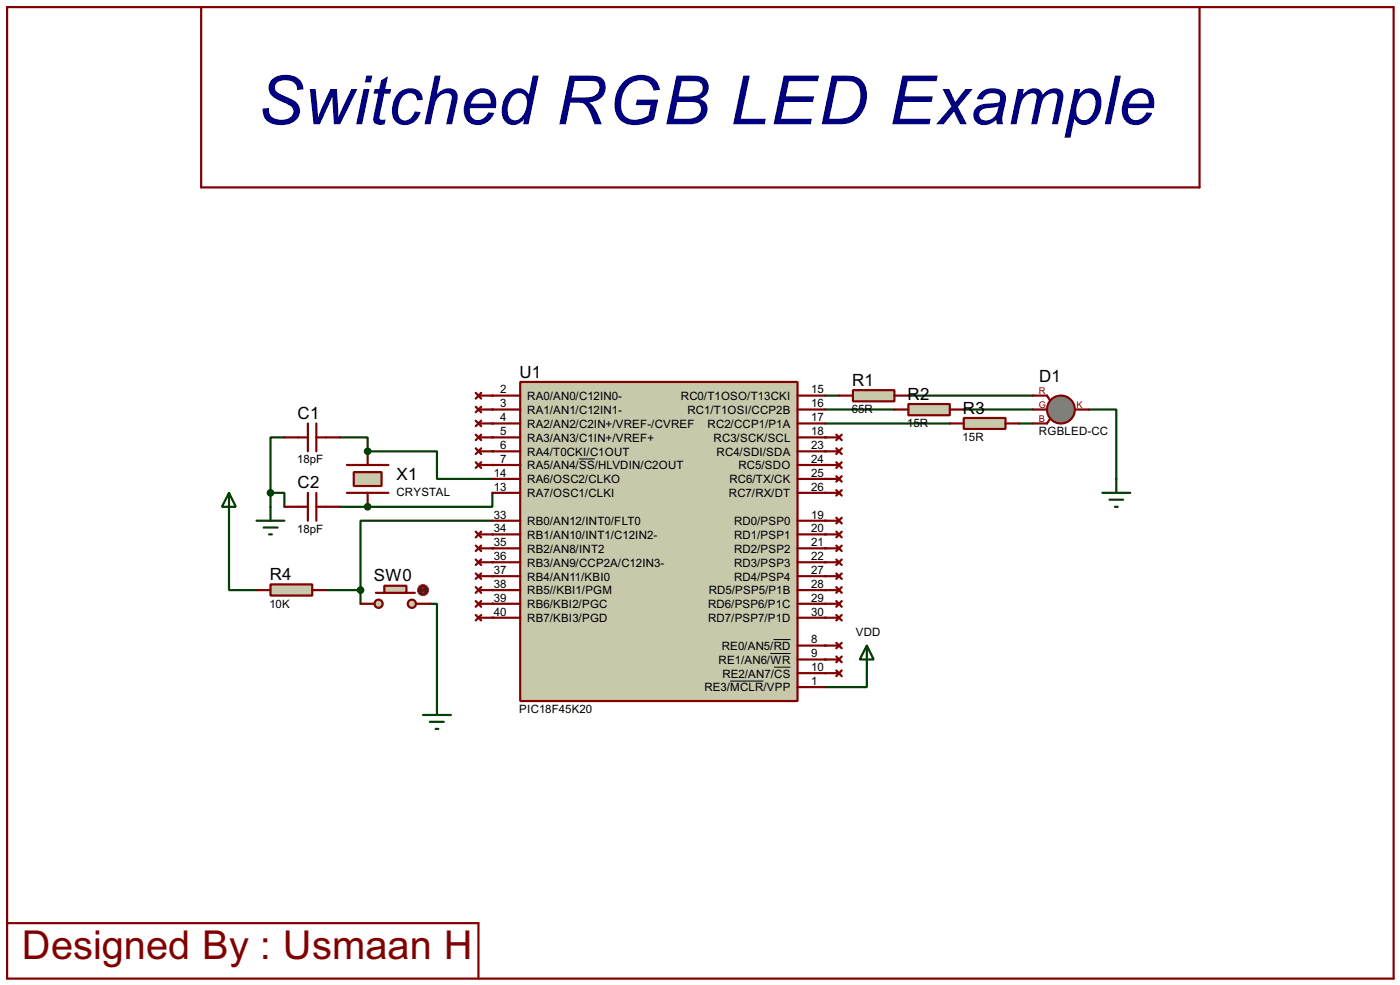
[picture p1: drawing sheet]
<svg xmlns="http://www.w3.org/2000/svg" width="256mm" height="180mm" viewBox="0 0 256 180" stroke-linecap="round" stroke-linejoin="round" font-family="sans-serif">
<circle cx="67.4" cy="92.8" r=".2" fill="#004000"/>
<path d="M62.3 92.8h5.1" fill="none" stroke="#004000" stroke-width=".4"/>
<circle cx="67.4" cy="82.6" r=".2" fill="#004000"/>
<path d="M49.6 90.2h2.5v2.6M49.6 90.2v2.6M52.1 80.1h-2.5v10.1M62.3 80.1h5.1v2.5" fill="none" stroke="#004000" stroke-width=".4"/>
<g fill="#004000">
<circle cx="90.2" cy="82.6" r=".2"/>
<circle cx="90.2" cy="85.1" r=".2"/>
</g>
<path d="M67.4 82.6h12.7v5.1h10.1M90.2 90.2v2.6h-22.8" fill="none" stroke="#004000" stroke-width=".4"/>
<g fill="#004000">
<circle cx="90.2" cy="97.8" r=".2"/>
<circle cx="90.2" cy="100.4" r=".2"/>
<circle cx="90.2" cy="102.9" r=".2"/>
<circle cx="90.2" cy="105.5" r=".2"/>
<circle cx="90.2" cy="108" r=".2"/>
<circle cx="90.2" cy="110.5" r=".2"/>
<circle cx="90.2" cy="113.1" r=".2"/>
</g>
<path d="M151.2 72.4h2.5" fill="none" stroke="#004000" stroke-width=".4"/>
<g fill="#004000">
<circle cx="151.2" cy="80.1" r=".2"/>
<circle cx="151.2" cy="82.6" r=".2"/>
<circle cx="151.2" cy="85.1" r=".2"/>
<circle cx="151.2" cy="87.7" r=".2"/>
<circle cx="151.2" cy="90.2" r=".2"/>
<circle cx="151.2" cy="95.3" r=".2"/>
<circle cx="151.2" cy="97.8" r=".2"/>
<circle cx="151.2" cy="100.4" r=".2"/>
<circle cx="151.2" cy="102.9" r=".2"/>
<circle cx="151.2" cy="105.5" r=".2"/>
<circle cx="151.2" cy="108" r=".2"/>
<circle cx="151.2" cy="110.5" r=".2"/>
<circle cx="151.2" cy="113.1" r=".2"/>
<circle cx="151.2" cy="118.2" r=".2"/>
<circle cx="151.2" cy="120.7" r=".2"/>
<circle cx="151.2" cy="123.2" r=".2"/>
</g>
<path d="M158.8 123.2v2.6h-7.6" fill="none" stroke="#004000" stroke-width=".4"/>
<g fill="#004000">
<circle cx="90.2" cy="72.4" r=".2"/>
<circle cx="90.2" cy="75" r=".2"/>
<circle cx="90.2" cy="77.5" r=".2"/>
<circle cx="90.2" cy="80.1" r=".2"/>
</g>
<g fill="none" stroke="#004000" stroke-width=".4">
<path d="M151.2 75h12.7M151.2 77.5h22.8M166.4 72.4h22.9M176.6 75h12.7M186.7 77.5h2.6M199.4 75h5.1v15.2M42 95.3v12.7h5M90.2 95.3h-24.1v12.7M202 90.2h5.1M203.3 91.5h2.5M204.3 92.8h.5M59.7 108h6.4"/>
<path d="M66.1 108v2.5M78.8 110.5h1.3v17.8M158.8 118.2l1.3 2.5h-2.6zM158.8 118.2v5"/>
</g>
<g fill="none" stroke="#800000" stroke-width=".4">
<path d="M1.3 1.3h254v177.8h-254zM36.9 1.3v33h182.9v-33M87.2 71.9l1 1.1M87.2 74.5l1 1M87.2 77l1 1M87.2 79.6l1 1M87.7 72.4h2.5M87.7 75h2.5M87.7 77.5h2.5M88.2 71.9l-1 1.1M88.2 74.5l-1 1M88.2 77l-1 1"/>
<path d="M88.2 79.6l-1 1M87.2 82.1l1 1M87.2 84.6l1 1.1M87.2 97.3l1 1.1M87.2 99.9l1 1M87.7 80.1h2.5M87.7 82.6h2.5M87.7 85.1h2.5M87.7 97.8h2.5M88.2 82.1l-1 1M88.2 84.6l-1 1.1M88.2 97.3l-1 1.1"/>
<path d="M88.2 99.9l-1 1M151.2 97.8h2.5M151.2 95.3h2.5M153.2 99.9l1 1M153.2 97.3l1 1.1M153.2 94.8l1 1M154.2 99.9l-1 1M154.2 97.3l-1 1.1M154.2 94.8l-1 1M87.2 102.4l1 1M87.2 105l1 1M87.2 107.5l1 1"/>
<path d="M87.2 110l1 1.1M87.2 112.6l1 1M87.7 100.4h2.5M87.7 102.9h2.5M87.7 105.5h2.5M87.7 108h2.5M87.7 110.5h2.5M87.7 113.1h2.5M88.2 102.4l-1 1M88.2 105l-1 1M88.2 107.5l-1 1M88.2 110l-1 1.1"/>
<path d="M88.2 112.6l-1 1M151.2 100.4h2.5M151.2 102.9h2.5M151.2 105.5h2.5M151.2 108h2.5M151.2 110.5h2.5M151.2 113.1h2.5M151.2 118.2h2.5M153.2 117.7l1 1M153.2 112.6l1 1M153.2 110l1 1.1M153.2 107.5l1 1"/>
<path d="M153.2 105l1 1M153.2 102.4l1 1M154.2 117.7l-1 1M154.2 112.6l-1 1M154.2 110l-1 1.1M154.2 107.5l-1 1M154.2 105l-1 1M154.2 102.4l-1 1M151.2 120.7h2.5M151.2 123.2h2.5M153.2 120.2l1 1M153.2 122.7l1 1.1"/>
<path d="M154.2 120.2l-1 1M154.2 122.7l-1 1.1M1.3 169h86.4v10.1"/>
</g>
<path d="M156.3 71.4h7.6v2.1h-7.6z" fill="#c8c8aa" stroke="#800000" stroke-width=".4"/>
<g fill="none" stroke="#800000" stroke-width=".4">
<path d="M153.2 79.6l1 1M153.7 72.4h2.6M154.2 79.6l-1 1M163.9 72.4h2.5M63.6 90.2h7.6M63.6 85.1h7.6M151.2 90.2h2.5M151.2 87.7h2.5M151.2 85.1h2.5M151.2 82.6h2.5M151.2 80.1h2.5M153.2 89.7l1 1"/>
<path d="M153.2 87.2l1 1M153.2 84.6l1 1.1M153.2 82.1l1 1M154.2 89.7l-1 1M154.2 87.2l-1 1M154.2 84.6l-1 1.1M154.2 82.1l-1 1"/>
</g>
<path d="M64.8 86.4h5.1v2.6h-5.1z" fill="#c8c8aa" stroke="#800000" stroke-width=".4"/>
<path d="M56.4 77.5v5.1M58 77.5v5.1M52.1 80.1h4.3M52.1 92.8h4.3M56.4 90.2v5.1M58 90.2v5.1M58 80.1h4.3M58 92.8h4.3M67.4 82.6v2.5M67.4 90.2v2.6" fill="none" stroke="#800000" stroke-width=".4"/>
<g fill="#004000" stroke="#004000" stroke-width=".4">
<circle cx="67.3" cy="92.8" r=".5"/>
<circle cx="67.3" cy="82.6" r=".5"/>
<circle cx="49.5" cy="90.2" r=".5"/>
</g>
<path d="M47 95.3h5.1M48.3 96.6h2.6M49.3 97.8h.5M49.6 92.8v2.5" fill="none" stroke="#004000" stroke-width=".4"/>
<path d="M95.3 69.9h50.8v58.4h-50.8z" fill="#c8c8aa" stroke="#800000" stroke-width=".4"/>
<g fill="none" stroke="#800000" stroke-width=".4">
<path d="M90.2 72.4h5.1M90.2 75h5.1M90.2 77.5h5.1M146.1 72.4h5.1M146.1 75h5.1M146.1 77.5h5.1M90.2 82.6h5.1M90.2 85.1h5.1M90.2 87.7h5.1M90.2 90.2h5.1M90.2 95.3h5.1M90.2 97.8h5.1"/>
<path d="M90.2 80.1h5.1M146.1 82.6h5.1M146.1 85.1h5.1M146.1 87.7h5.1M146.1 90.2h5.1M146.1 95.3h5.1M146.1 97.8h5.1M146.1 80.1h5.1M90.2 100.4h5.1M90.2 102.9h5.1M90.2 105.5h5.1M90.2 108h5.1"/>
<path d="M90.2 110.5h5.1M90.2 113.1h5.1M146.1 100.4h5.1M146.1 102.9h5.1M146.1 105.5h5.1M146.1 108h5.1M146.1 110.5h5.1M146.1 113.1h5.1M146.1 118.2h5.1M146.1 120.7h5.1M146.1 123.2h5.1M146.1 125.8h5.1"/>
</g>
<path d="M106.1 84h2.9M141.1 119.6h3.7M141.7 117.1h3.1M133.8 124.7h6.1M141.8 122.1h3" fill="none" stroke="#000" stroke-width=".18"/>
<path d="M166.4 74h7.6v2h-7.6z" fill="#c8c8aa" stroke="#800000" stroke-width=".4"/>
<path d="M163.9 75h2.5M174 75h2.6" fill="none" stroke="#800000" stroke-width=".4"/>
<path d="M176.6 76.5h7.6v2h-7.6z" fill="#c8c8aa" stroke="#800000" stroke-width=".4"/>
<path d="M174 77.5h2.6M184.2 77.5h2.5" fill="none" stroke="#800000" stroke-width=".4"/>
<circle cx="194.3" cy="75" r="2.55" fill="#808080" stroke="#800000" stroke-width=".4"/>
<path d="M189.3 72.4h2.5l.5 .8M189.3 75h2.5M192.3 76.8l-.5 .7h-2.5M196.9 75h2.5" fill="none" stroke="#800000" stroke-width=".4"/>
<g fill="#c8c8aa" stroke="#800000" stroke-width=".4">
<circle cx="75.4" cy="110.5" r=".75"/>
<circle cx="69.3" cy="110.5" r=".75"/>
</g>
<path d="M68.9 108.5h7.1" fill="none" stroke="#800000" stroke-width=".4"/>
<path d="M70.4 107.2h4.1v1.3h-4.1z" fill="#c8c8aa" stroke="#800000" stroke-width=".4"/>
<path d="M66.1 110.5h2.5M76.3 110.5h2.5" fill="none" stroke="#800000" stroke-width=".4"/>
<circle cx="77.5" cy="108" r="1" fill="#400000" stroke="#f00" stroke-width=".2"/>
<path d="M77.3 108.3l.2 .2M77.5 107.5v1M77.5 107.5l-.2 .3M77.5 107.5l.3 .3M77.8 108.3l-.3 .2" fill="none" stroke="#f00" stroke-width=".2"/>
<path d="M49.6 107h7.6v2h-7.6z" fill="#c8c8aa" stroke="#800000" stroke-width=".4"/>
<path d="M47 108h2.6M57.2 108h2.5" fill="none" stroke="#800000" stroke-width=".4"/>
<path d="M42 90.2l1.2 2.6h-2.5zM42 90.2v5.1M77.5 130.9h5.1M78.8 132.1h2.5M79.8 133.4h.5M80.1 128.3v2.6" fill="none" stroke="#004000" stroke-width=".4"/>
<circle cx="66" cy="108" r=".5" fill="#004000" stroke="#004000" stroke-width=".4"/>
<text font-size="13.9" fill="#000080" x="47.2" y="22.8">Switched RGB LED Example</text>
<text font-size="8.2" fill="#800000" x="4" y="175.6">Designed By : Usmaan H</text>
<g font-size="3.5">
<text x="95.2" y="69.1">U1</text>
<text x="156.1" y="70.6">R1</text>
<text x="190.4" y="70">D1</text>
<text x="54.5" y="76.7">C1</text>
<text x="166.3" y="73.2">R2</text>
<text x="176.4" y="75.7">R3</text>
<text x="54.5" y="89.4">C2</text>
<text x="72.7" y="87.8">X1</text>
<text x="49.4" y="106.2">R4</text>
<text x="68.5" y="106.4">SW0</text>
</g>
<g font-size="2.4">
<text x="91.6" y="72">2</text>
<text x="148.6" y="72">15</text>
<text x="91.6" y="74.6">3</text>
<text x="91.6" y="77.1">4</text>
<text x="96.6" y="73.2">RA0/AN0/C12IN0-</text>
<text x="96.6" y="75.8">RA1/AN1/C12IN1-</text>
<text x="124.7" y="73.2">RC0/T1OSO/T13CKI</text>
<text x="125.9" y="75.8">RC1/T1OSI/CCP2B</text>
<text x="148.6" y="74.6">16</text>
<text x="148.6" y="77.1">17</text>
<text x="156.1" y="75.7">65R</text>
<text x="91.6" y="82.2">6</text>
<text x="91.6" y="79.7">5</text>
<text x="96.6" y="83.4">RA4/T0CKI/C1OUT</text>
<text x="96.6" y="78.3">RA2/AN2/C2IN+/VREF-/CVREF</text>
<text x="96.6" y="80.8">RA3/AN3/C1IN+/VREF+</text>
<text x="129.6" y="78.3">RC2/CCP1/P1A</text>
<text x="130.7" y="80.8">RC3/SCK/SCL</text>
<text x="131.3" y="83.4">RC4/SDI/SDA</text>
<text x="148.6" y="79.7">18</text>
<text x="148.6" y="82.2">23</text>
<text x="166.2" y="78.2">15R</text>
<text x="176.4" y="80.7">15R</text>
<text x="190.3" y="79.7">RGBLED-CC</text>
<text x="54.5" y="84.8">18pF</text>
<text x="90.5" y="87.3">14</text>
<text x="90.5" y="89.8">13</text>
<text x="91.6" y="84.7">7</text>
<text x="96.6" y="85.9">RA5/AN4/SS/HLVDIN/C2OUT</text>
<text x="96.6" y="88.5">RA6/OSC2/CLKO</text>
<text x="133.6" y="88.5">RC6/TX/CK</text>
<text x="135.3" y="85.9">RC5/SDO</text>
<text x="148.6" y="84.7">24</text>
<text x="148.6" y="87.3">25</text>
<text x="148.6" y="89.8">26</text>
<text x="72.6" y="90.8">CRYSTAL</text>
<text x="90.5" y="94.9">33</text>
<text x="96.6" y="91">RA7/OSC1/CLKI</text>
<text x="133.5" y="91">RC7/RX/DT</text>
<text x="148.6" y="94.9">19</text>
<text x="54.5" y="97.5">18pF</text>
<text x="90.5" y="97.4">34</text>
<text x="90.5" y="100">35</text>
<text x="96.6" y="96.1">RB0/AN12/INT0/FLT0</text>
<text x="96.6" y="98.6">RB1/AN10/INT1/C12IN2-</text>
<text x="96.6" y="101.2">RB2/AN8/INT2</text>
<text x="134.5" y="96.1">RD0/PSP0</text>
<text x="134.5" y="98.6">RD1/PSP1</text>
<text x="134.5" y="101.2">RD2/PSP2</text>
<text x="148.6" y="97.4">20</text>
<text x="148.6" y="100">21</text>
<text x="90.5" y="102.5">36</text>
<text x="90.5" y="105.1">37</text>
<text x="90.5" y="107.6">38</text>
<text x="96.6" y="103.7">RB3/AN9/CCP2A/C12IN3-</text>
<text x="96.6" y="106.3">RB4/AN11/KBI0</text>
<text x="134.5" y="103.7">RD3/PSP3</text>
<text x="134.5" y="106.3">RD4/PSP4</text>
<text x="148.6" y="102.5">22</text>
<text x="148.6" y="105.1">27</text>
<text x="148.6" y="107.6">28</text>
<text x="49.4" y="111.2">10K</text>
<text x="90.5" y="110.1">39</text>
<text x="90.5" y="112.7">40</text>
<text x="96.6" y="108.8">RB5//KBI1/PGM</text>
<text x="96.6" y="111.3">RB6/KBI2/PGC</text>
<text x="96.6" y="113.9">RB7/KBI3/PGD</text>
<text x="129.7" y="111.3">RD6/PSP6/P1C</text>
<text x="129.7" y="113.9">RD7/PSP7/P1D</text>
<text x="129.8" y="108.8">RD5/PSP5/P1B</text>
<text x="148.6" y="110.1">29</text>
<text x="148.6" y="112.7">30</text>
<text x="132.2" y="119">RE0/AN5/RD</text>
<text x="148.6" y="117.8">8</text>
<text x="156.8" y="116.4">VDD</text>
<text x="131.6" y="121.5">RE1/AN6/WR</text>
<text x="132.3" y="124">RE2/AN7/CS</text>
<text x="148.6" y="120.3">9</text>
<text x="148.6" y="122.8">10</text>
<text x="148.6" y="125.4">1</text>
<text x="95.1" y="130.5">PIC18F45K20</text>
<text x="129" y="126.6">RE3/MCLR/VPP</text>
</g>
<g font-size="1.9" fill="#800000">
<text x="190.3" y="72.1">R</text>
<text x="190.3" y="74.7">G</text>
<text x="190.3" y="77.2">B</text>
<text x="197.2" y="74.7">K</text>
</g>
</svg>
